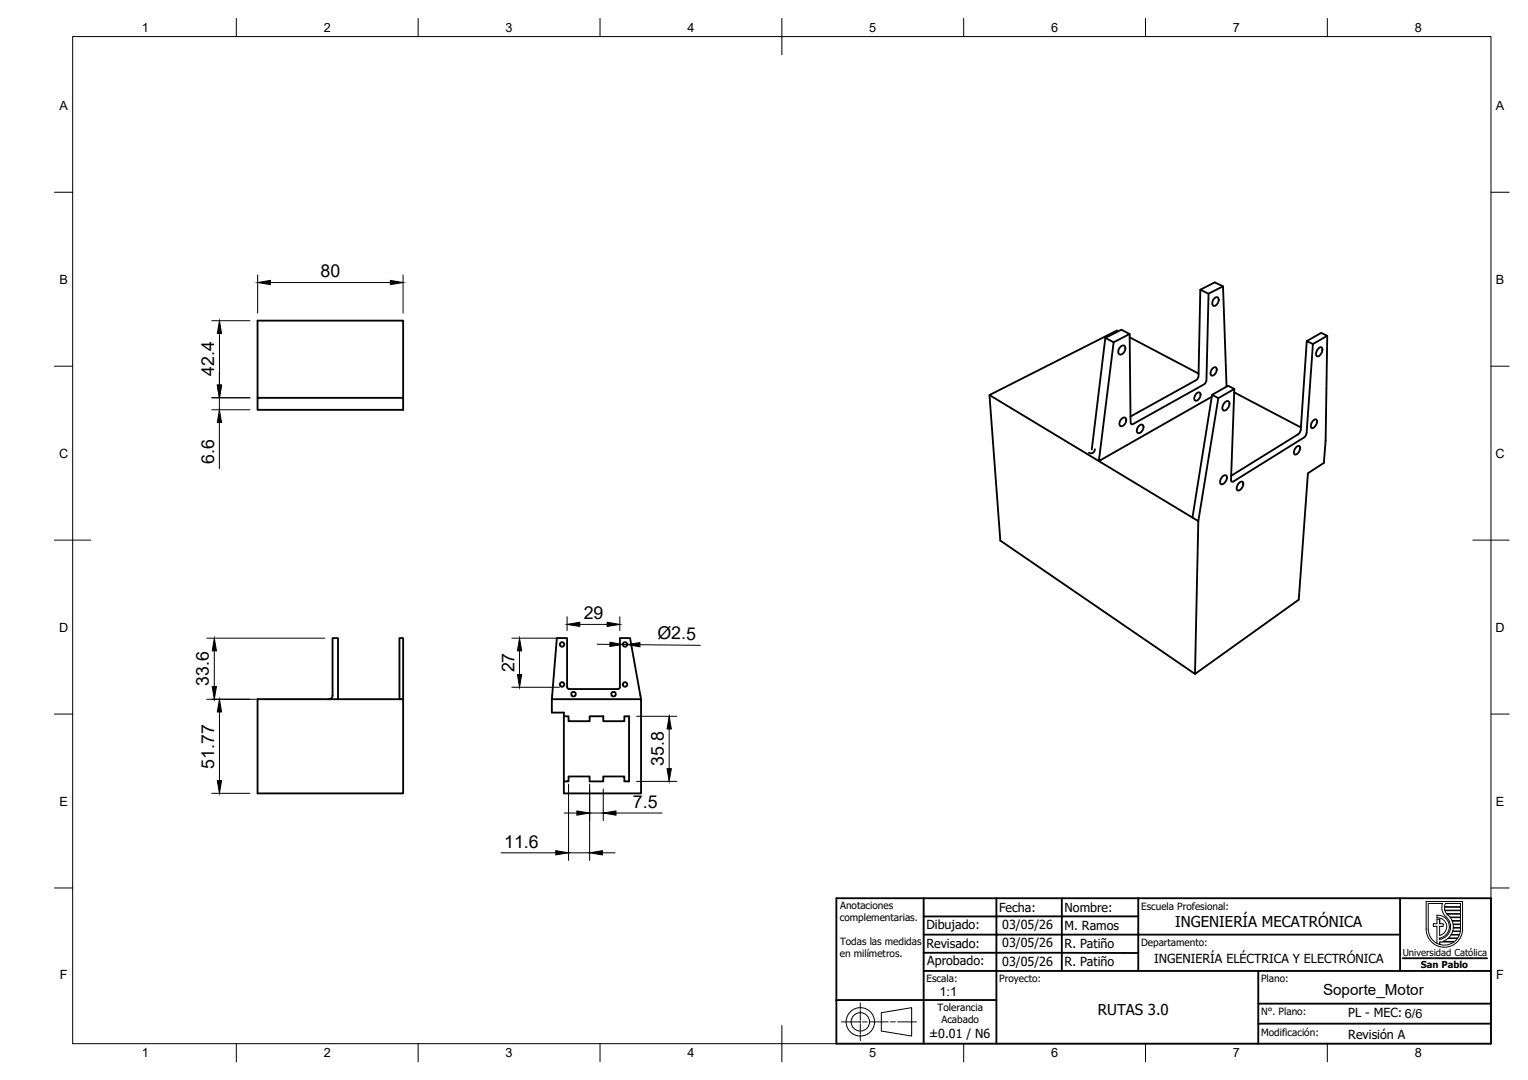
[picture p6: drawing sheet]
<svg xmlns="http://www.w3.org/2000/svg" width="420mm" height="297mm" viewBox="0 0 420 297" stroke-linecap="round" stroke-linejoin="round" font-family="sans-serif">
<!-- layer: Visible -->
<g fill="none" stroke="#000" stroke-width=".51">
<path d="M336.3 78.7l-4 2.1-2.2-1.1M303.9 92.9l2.3 1.2 4.4-2.2-2.2-1.2-4.5 2.2-3.7 30.7M306.2 94.1l-4 32.7-30.1-18.1M307.5 91.1l-.4-.2-35 17.8 3 40 53.5 36.7M308 95.4a.8 .8 0 0 1 1.2-.3 .8 .8 0 0 1 .2 1.2 1.09 1.09 0 0 1-.6 1 1.09 1.09 0 0 1-1.2-.1v-1zM310.6 92.8l19 10M332.3 80.8l-.6 23.7-.2 .7-.5 .5-19.7 11-.4-.6-.3-24.2M333.9 82.1a.69 .69 0 0 1 .9-.3 .69 .69 0 0 1 .3 .9 1.22 1.22 0 0 1-1.6 1.3 1.66 1.66 0 0 1 .4-1.9zM359.3 93.8l4-2.2 1.7 .8-4 2.2M362.5 95.9a.65 .65 0 0 1 .9-.4 .65 .65 0 0 1 .2 1 1.3 1.3 0 0 1-1.6 1.4 1.77 1.77 0 0 1 .5-2zM365 92.4l-.5 28.7-.5 6.2-4.4 2.9-2.5 34.7-28.5 20.5 .9-42.1M70.8 109.4h40v3.3h-40z"/>
<path d="M70.8 109.4v-21.2h40v21.2M308.5 115.1a.71 .71 0 0 1 1-.1 .71 .71 0 0 1 .1 1 1.1 1.1 0 0 1-1.7 1 1.73 1.73 0 0 1 .6-1.9zM313.1 117.2a.73 .73 0 0 1 1.1-.4 .73 .73 0 0 1 .1 1.1 1.08 1.08 0 0 1-1.6 1v-.9zM329.1 108.1a.67 .67 0 0 1 1 0 .67 .67 0 0 1-.1 1 1.2 1.2 0 0 1-1.4 1 1.56 1.56 0 0 1 .5-2zM333.2 109.1l-31 17.7 25.7 15.6M333.3 108.6l4.4-2.5 1.7 .9-.9 25 .2 .5h.3l19.5-12.2 .6-.5 .2-.8 1.7-24.4-1.7-.8-1.6 24.4-.3 .7-.5 .6-18.4 11.4M333.3 108.6l1.7 .9-5.5 33.8-1.6-.9zM333.4 101.4a.69 .69 0 0 1 1-.3 .69 .69 0 0 1 .1 1.1 1.16 1.16 0 0 1-1.5 1 1.6 1.6 0 0 1 .4-1.8zM336.9 110.6a.68 .68 0 0 1 .9-.2 .68 .68 0 0 1 .2 .9 1.45 1.45 0 0 1-1.7 1.5 1.79 1.79 0 0 1 .6-2.2zM337.3 106.3l-1-27.6-2.3-1-3.9 2-.5 23.6-.2 .8-.5 .5-18 10M339.4 107.9l18.3 9.7M339.4 107l-4.4 2.5"/>
<path d="M361.2 115.6a.58 .58 0 0 1 .8-.2 .58 .58 0 0 1 .1 .9 1.34 1.34 0 0 1-1.5 1.3 1.82 1.82 0 0 1 .6-2zM301.1 123.6a1.09 1.09 0 0 1-1.7 .9M336.3 131a.69 .69 0 0 1 1-.1 .69 .69 0 0 1 0 1 1.45 1.45 0 0 1-1.6 1.2 1.7 1.7 0 0 1 .6-2.1zM340.8 132.7a.61 .61 0 0 1 .9-.2 .61 .61 0 0 1 .1 .9 1.46 1.46 0 0 1-1.6 1.4 1.73 1.73 0 0 1 .6-2.1zM356.3 123.1a.63 .63 0 0 1 .9-.5 .63 .63 0 0 1 .3 .9 1.38 1.38 0 0 1-1.6 1.4 1.7 1.7 0 0 1 .4-1.8zM109.8 175.5h1v16.8h-1zM90.4 192.3a1.01 1.01 0 0 0 1-1v-15.8h1.5v16.8h-22.1v25.9h40v-25.9M92.9 192.3h16.9M151.7 192.3v3.7h3.3v1M155 197h1.3v1.4h5.8v-1.4h3.8v1.4h5.8v-1.4h1.3v17.9h-1.3v-1.3h-5.8v1.3h-3.8v-1.3h-5.8v1.3h-1.3zM155.9 189v-13.5h-2.8l-1.4 16.8h24.6v25.9h-21.3v-3.3M156 189l.4 .5 13.8-.1 .3-.4v-13.5h2.7l3.1 16.8"/>
<path d="M157.3 190.4a.63 .63 0 0 1 1 .3 .63 .63 0 0 1-.6 .8 .63 .63 0 0 1-.6-.9zM168.3 190.4a.63 .63 0 0 1 1 .3 .63 .63 0 0 1-.6 .8 .63 .63 0 0 1-.6-.9z"/>
<circle cx="154.5" cy="177.2" r=".62"/>
<circle cx="171.9" cy="177.2" r=".62"/>
<circle cx="154.5" cy="188.3" r=".62"/>
<circle cx="171.9" cy="188.3" r=".62"/>
</g>
<!-- layer: BORDER -->
<g fill="none" stroke="#000" stroke-width=".27">
<path d="M20 10.1h390v276.9h-390zM65 5.1v5M115 5.1v5M165 5.1v5M215 5.1v10M265 5.1v5M315 5.1v5M365 5.1v5M15 52.9h5M410 52.9h5M15 100.7h5M410 100.7h5"/>
<path d="M15 148.6h10M405 148.6h10M15 196.4h5M410 196.4h5M15 244.2h5M410 244.2h5M65 287v5M115 287v5M165 287v5M215 282.1v9.9M265 287v5M315 287v5"/>
<path d="M365 287v5"/>
</g>
<!-- layer: Title (ISO) -->
<g fill="none" stroke="#000" stroke-width=".51">
<path d="M230 247h180v40h-180zM254 252.1v14.9h20v-9.9h-20M254 252.1h20M254 247v5.1M274 252h39M274 252.1v5h111M274 247v5.1M292 247v20M313 247v20M385 247v20M230 275h44M254 262.1h59"/>
<path d="M254 267v20M346 267h-72v20M385.7 263.6h23.2M410 276h-64v5.5M410 267h-64v9M409.9 281.5h-63.9v5.5"/>
</g>
<circle cx="274" cy="257.1" r=".25" fill="#000"/>
<g fill="none" stroke="#000" stroke-width=".27">
<path d="M236.6 275.9v1.6M236.6 277.7v.5M236.6 278.5v2.1M242.3 278.5l8.4-1.4v7.9l-8.4-1.4zM231.4 281.1h5.1M236.6 280.8v.5M236.6 281.6v2M236.6 283.9v.5M236.6 284.6v1.6M237.2 281.1h1.2M239.1 281.1h5.1M244.9 281.1h1.3"/>
<path d="M246.8 281.1h5.2"/>
<circle cx="236.6" cy="281" r="3.9"/>
<circle cx="236.6" cy="281" r="2.53"/>
</g>
<!-- layer: TITLEBLOCK -->
<g fill="none" stroke="#000" stroke-width=".27">
<path d="M392.2 247.9h10v7.6a5 5 0 0 1-5 5 5 5 0 0 1-5-5zM395.1 252.5v-.8a3.2 3.2 0 0 1 3.4 2.8 3.2 3.2 0 0 1-2.6 3.5M395.1 252.5a2.44 2.44 0 0 1 2.7 2 2.44 2.44 0 0 1-1.9 2.8M395.9 257.3v-2.5h1v-.8h-1v-1.2h-.8v1.2h-1v.8h1v4.7M395.9 259.1v.7M396.7 258.9l1.4-.8h2.7l-.8 .8zM397.2 249.5h4.4v.8h-4.3zM397.2 249.4l.3-.9h4.1v.9h-4.4M397.3 250.5l.5 .8h3.8v-.8h-4.3M397.6 252.2a3.5 3.5 0 0 1 1.2 3.7 3.5 3.5 0 0 1-2.9 2.5v-.4M397.6 252.2l-1-1.4-.1-1.2 .2-1.1h-4v7a4.4 4.4 0 0 0 2.5 4 4.4 4.4 0 0 0 4.6-.4h-3.9M397.9 251.4h3.7v.8h-2.9l-.6-.6"/>
<path d="M398.8 252.4h2.8v.8h-2.3zM399 257.2h2.3l-.4 .8h-2.6zM399.3 253.3l2.3 .1v.8l-2-.1zM399.4 256.2h2.1l-.2 .8h-2.2zM399.6 254.3h2v.8h-2zM401.6 256.1v-.8h-2l-.1 .8h2.1"/>
</g>
<path d="M395.9 252.8v1.2M395.9 258v.4M395.9 259.1v.7M397.9 251.4l.2 .2" fill="none" stroke="#000" stroke-width=".36"/>
<!-- layer: FD_Dimensions -->
<g fill="none" stroke="#000" stroke-width=".27">
<path d="M70.8 75.6v10.5M74.3 77.7h33M110.8 75.6v10.5M58.2 88.2h10.5M60.3 91.7v14.2M58.2 109.4h10.5M58.2 112.7h10.5M60.3 109.4v3.3M60.3 116.2v12.7M56.8 175.5h32.5M58.9 179v9.8M140.8 175.5h13"/>
<path d="M142.9 179v6.5M155.9 169.6v3.8M159.4 171.7h7.5M164.2 177.2h3.5M170.4 169.6v3.8M171.2 177.3h1.3M176 177.3l16.6 .2M56.8 192.3h31.5M60.3 195.8v18.9M140.8 189h13M175 197h11.1M58.2 218.2h10.5"/>
<path d="M156.3 215.7v21M162.1 215.7v21M165.9 217v8.7M175 214.9h11.1M184 200.5v10.9M137.8 234.6h15M155.1 223.6h3.5M156.3 234.6h5.8M162.1 223.6h3.8M165.6 234.6h3.5M169.4 223.6h12.7"/>
</g>
<g fill="#000" stroke="#000" stroke-width=".27">
<path d="M70.8 77.7l3.5-.6v1.2zM107.3 77.1l3.5 .6-3.5 .6zM60.3 88.2l.6 3.5h-1.1zM59.8 105.9h1.1l-.6 3.5zM60.3 112.7l.6 3.5h-1.1zM58.9 175.5l.6 3.5h-1.1zM142.9 175.5l.5 3.5h-1.1zM155.9 171.7l3.5-.6v1.2zM166.9 171.1l3.5 .6-3.5 .6zM167.7 176.6l3.5 .7-3.5 .5zM172.5 177.3l3.5-.6v1.2zM58.4 188.8h1.1l-.6 3.5z"/>
<path d="M60.3 192.3l.6 3.5h-1.1zM142.3 185.5h1.1l-.5 3.5zM59.8 214.7h1.1l-.6 3.5zM183.4 211.4h1.2l-.6 3.5zM184 197l.6 3.5h-1.2zM152.8 234l3.5 .6-3.5 .5zM158.6 223l3.5 .6-3.5 .6zM162.1 234.6l3.5-.6v1.1zM165.9 223.6l3.5-.6v1.2z"/>
</g>
<g font-size="4.9">
<text x="88.1" y="76.2">80</text>
<text x="58.9" y="103.5" transform="rotate(-90 58.9 103.5)">42.4</text>
<text x="58.9" y="127.7" transform="rotate(-90 58.9 127.7)">6.6</text>
<text x="160.5" y="170.3">29</text>
<text x="180.8" y="175.8" transform="rotate(1 180.8 175.8)">Ø2.5</text>
<text x="141.5" y="184.9" transform="rotate(-90 141.5 184.9)">27</text>
<text x="57.5" y="188.7" transform="rotate(-90 57.5 188.7)">33.6</text>
<text x="58.9" y="211.4" transform="rotate(-90 58.9 211.4)">51.77</text>
<text x="182.5" y="210.7" transform="rotate(-90 182.5 210.7)">35.8</text>
<text x="174.1" y="222.2">7.5</text>
<text x="138.6" y="233.1">11.6</text>
</g>
<text font-size="4.2" x="363.8" y="273.6">Soporte_Motor</text>
<g font-size="4.1">
<text x="323.2" y="255.1">INGENIERÍA MECATRÓNICA</text>
<text x="301.9" y="279.1">RUTAS 3.0</text>
</g>
<g font-size="3.5">
<text x="39" y="8.8">1</text>
<text x="89" y="8.8">2</text>
<text x="139" y="8.8">3</text>
<text x="189" y="8.8">4</text>
<text x="239" y="8.8">5</text>
<text x="289" y="8.8">6</text>
<text x="339" y="8.8">7</text>
<text x="389" y="8.8">8</text>
<text x="16.3" y="30.2">A</text>
<text x="411.3" y="30.2">A</text>
<text x="16.3" y="78">B</text>
<text x="411.3" y="78">B</text>
<text x="16.2" y="125.9">C</text>
<text x="411.2" y="125.9">C</text>
<text x="16.2" y="173.7">D</text>
<text x="411.2" y="173.7">D</text>
<text x="16.3" y="221.6">E</text>
<text x="411.3" y="221.6">E</text>
<text x="16.4" y="269.4">F</text>
<text x="411.4" y="269.4">F</text>
<text x="258.3" y="273.9">1:1</text>
<text x="39" y="290.8">1</text>
<text x="89" y="290.8">2</text>
<text x="139" y="290.8">3</text>
<text x="189" y="290.8">4</text>
<text x="239" y="290.8">5</text>
<text x="289" y="290.8">6</text>
<text x="339" y="290.8">7</text>
<text x="389" y="290.8">8</text>
</g>
<g font-size="3.4">
<text x="274.7" y="250.8">Fecha:</text>
<text x="292.7" y="250.8">Nombre:</text>
<text x="254.7" y="255.5">Dibujado:</text>
<text x="275.6" y="255.6">03/05/26</text>
<text x="292.7" y="255.9">M. Ramos</text>
<text x="254.7" y="260.8">Revisado:</text>
<text x="275.6" y="260.6">03/05/26</text>
<text x="292.7" y="260.8">R. Patiño</text>
<text x="255" y="265.5">Aprobado:</text>
<text x="275.6" y="265.6">03/05/26</text>
<text x="292.7" y="265.8">R. Patiño</text>
<text x="317.4" y="264.7">INGENIERÍA ELÉCTRICA Y ELECTRÓNICA</text>
<text x="370.7" y="279.8">PL - MEC: 6/6</text>
<text x="255.5" y="285.5">±0.01 / N6</text>
<text x="370.7" y="285.7">Revisión A</text>
</g>
<g font-size="2.8">
<text x="231" y="250.1">Anotaciones</text>
<text x="313.8" y="250.2">Escuela Profesional:</text>
<text x="230.9" y="253.4">complementarias.</text>
<text x="230.9" y="263.2">en milímetros.</text>
<text x="231" y="259.9">Todas las medidas</text>
<text x="313.8" y="260.1">Departamento:</text>
<text x="254.8" y="270.1">Escala:</text>
<text x="274.8" y="270.1">Proyecto:</text>
<text x="346.8" y="270.1">Plano:</text>
<text x="257.8" y="278.1">Tolerancia</text>
<text x="258.8" y="281.4">Acabado</text>
<text x="346.8" y="279.1">N°. Plano:</text>
<text x="346.8" y="284.8">Modificación:</text>
</g>
<g font-size="2.6">
<text x="385.7" y="263">Universidad Católica</text>
<text x="390.7" y="266.2">San Pablo</text>
</g>
</svg>
